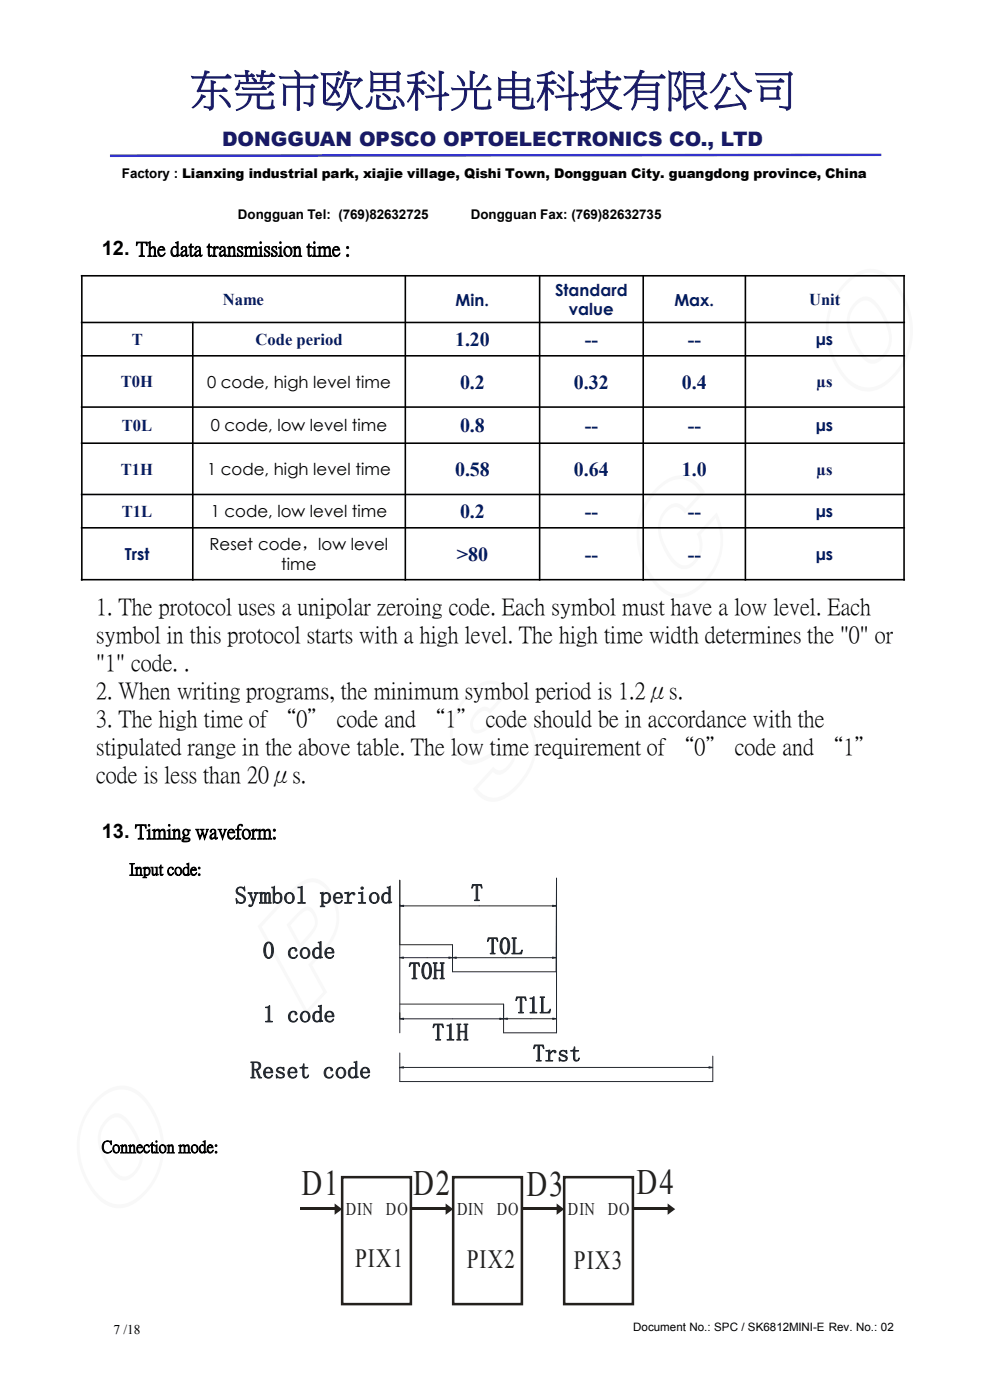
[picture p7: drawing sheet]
<svg xmlns="http://www.w3.org/2000/svg" width="210mm" height="297mm" viewBox="0 0 210 297" stroke-linecap="round" stroke-linejoin="round" font-family="sans-serif">
<path d="M23.3 32.8l163.6-.2v.5l-163.6 .2z" fill="#33c"/>
<path d="M22.4 237.5a2.68 2.68 0 0 1 4.5-.3 12.9 12.9 0 0 1 3.4 8.5 5.8 5.8 0 0 1-3.7 4.7 3.6 3.6 0 0 1-3.3-2.1 11 11 0 0 1-2.4-8l.4-1.2zM20.4 234a14.3 14.3 0 0 0 2 20.6 5.6 5.6 0 0 0 6.9-.7 14 14 0 0 0 2.3-18.8 7.4 7.4 0 0 0-5.6-4 7.5 7.5 0 0 0-5.6 2.9zM23.2 237.7a5.3 5.3 0 0 0-1.3 6.4 10 10 0 0 0 3.8 5.4 3 3 0 0 0 3.5-2.1 6.7 6.7 0 0 0-.6-6.2 8.3 8.3 0 0 0-3.2-4 2.05 2.05 0 0 0-2.2 .5zM20.8 232.6a6.4 6.4 0 0 1 8.1-1.4 15.1 15.1 0 0 1 .6 23.4 6.2 6.2 0 0 1-9.3-.9 15.4 15.4 0 0 1-1.3-18.8zM61.4 189.2a7.2 7.2 0 0 1 5.2-2.9 6 6 0 0 1 4.4 4.1 9.9 9.9 0 0 1-2.1 11.4l-2.7 2.9 3.2 5.8-4.4 4.8-10.3-18.8zM61.7 189.8l-6.2 6.8 9.6 17.6 3.5-3.8-3.2-5.8 3-3.1a9.1 9.1 0 0 0 2.1-10.7 5.4 5.4 0 0 0-4.2-3.6 6.8 6.8 0 0 0-4.6 2.6zM63.1 193.7l1-.9a1.5 1.5 0 0 1 2.4 .3 3.7 3.7 0 0 1-.2 5l-2.8 3.2-2.7-5.1zM63 194.7l-1.4 1.6 2.1 3.9 1.4-1.6a3.9 3.9 0 0 0 1.6-3.6l-.3-.8a1.28 1.28 0 0 0-1-1 1.28 1.28 0 0 0-1.4 .5zM99.6 146.7a6.1 6.1 0 0 1 5.7-2.2 5.1 5.1 0 0 1 2.8 2.4l-4.2 4.5a1.45 1.45 0 0 0-2.4 0 2.35 2.35 0 0 0-.7 3.4 3.2 3.2 0 0 0 2.7-.9l.5-.3a12.4 12.4 0 0 1 4.9-2.2 4.1 4.1 0 0 1 3.7 2.5 10.8 10.8 0 0 1-2 12.5 8.8 8.8 0 0 1-5.9 3.7 5 5 0 0 1-4.4-2.8l4.3-4.6a1.65 1.65 0 0 0 2.7 .1 3.3 3.3 0 0 0 1.3-3.6 1.07 1.07 0 0 0-1.4-.3l-1.9 1.1a11.9 11.9 0 0 1-5.9 2.2 5.8 5.8 0 0 1-3.7-4.7 11.7 11.7 0 0 1 3.9-10.8zM99.8 147.5a10.3 10.3 0 0 0-3.4 10.4 4.6 4.6 0 0 0 3.2 3.4 12.3 12.3 0 0 0 5.9-2.4 3.9 3.9 0 0 1 3-.8 2.75 2.75 0 0 1 .3 3.9 3.8 3.8 0 0 1-3.4 2.3l-.8-.6-3.3 3.6a4.4 4.4 0 0 0 6.6 .7 13.1 13.1 0 0 0 5.3-9.2 7.6 7.6 0 0 0-2.9-6.3 4.1 4.1 0 0 0-3.9 .6l-2.8 1.5a4 4 0 0 1-3 .9 2.73 2.73 0 0 1 0-4 2.8 2.8 0 0 1 2.7-1.5l.6 .4 3.4-3.6a3.9 3.9 0 0 0-5.8-.8zM139.8 103.8a13.8 13.8 0 0 0-2.1 17.2 8.9 8.9 0 0 0 5.5 4.9 6.3 6.3 0 0 0 5.5-2.1 12 12 0 0 0 3.1-13.9l-3.2 3.5a5.7 5.7 0 0 1-2.7 7.2 3.6 3.6 0 0 1-3.9-2 10.4 10.4 0 0 1-2.1-8.5 5.2 5.2 0 0 1 3-3.3 2.5 2.5 0 0 1 2.5 1.1l3.1-3.4a4.9 4.9 0 0 0-8-1.3zM139.5 103.3a6.4 6.4 0 0 1 6.4-2.2 7.5 7.5 0 0 1 3.6 3.3l-4.2 4.6a2.16 2.16 0 0 0-1.8-1.4 2.16 2.16 0 0 0-2.1 1 5.4 5.4 0 0 0-.7 6 9.4 9.4 0 0 0 3.7 5.2 2.8 2.8 0 0 0 3.4-1.7 5.2 5.2 0 0 0 0-4.8l4.2-4.6a13.2 13.2 0 0 1-6 17.7 6 6 0 0 1-7-2.3 15.5 15.5 0 0 1-1.5-18.6zM181.2 64.2a2.73 2.73 0 0 1 4.5-.2 12.9 12.9 0 0 1 3.5 8.4 5.7 5.7 0 0 1-3.8 4.7 3.1 3.1 0 0 1-2.8-1.5 12.1 12.1 0 0 1-2.9-8l.4-1.7zM180 60a14.3 14.3 0 0 0 1.2 21.4 5.9 5.9 0 0 0 7.6-1.3 14 14 0 0 0 1.7-18.2 7 7 0 0 0-6.4-4 7.1 7.1 0 0 0-4.1 2.1zM181.6 64.9a5.3 5.3 0 0 0-.9 5.9 10.1 10.1 0 0 0 3.8 5.4 2.43 2.43 0 0 0 2.7-1 5.3 5.3 0 0 0 .9-5.9 10 10 0 0 0-3.8-5.4 2.34 2.34 0 0 0-2.7 1zM179.7 59.4a6.3 6.3 0 0 1 8.1-1.5 15 15 0 0 1 5.5 9 14 14 0 0 1-7.2 15.8 6.1 6.1 0 0 1-7.1-2.3 15.5 15.5 0 0 1-1.2-18.8z" fill="#f8f8f8"/>
<g fill="none" stroke="#000" stroke-width=".34">
<path d="M17.1 58.5h174.9M17.4 58.3v64.9M86 58.3v64.9M114.5 58.3v64.9M136.4 58.3v64.9M158.1 58.3v64.9M191.8 58.3v64.9M17.1 68.4h174.9M17.1 75.5h174.9M40.9 68.2v55M17.1 86.4h174.9M17.1 94h174.9"/>
<path d="M17.1 104.9h174.9M17.1 112h174.9M17.1 123h174.9"/>
</g>
<path d="M72.6 249.7h14.6v27h-14.6zM96.1 249.7h14.6v27h-14.6zM119.7 249.7h14.6v27h-14.6z" fill="none" stroke="#24211d" stroke-width=".54"/>
<g fill="#24211d">
<path d="M94.5 255.3l1.6 1.2-1.6 1.2z"/>
<path d="M118.1 255.3l1.6 1.2-1.6 1.2z"/>
<path d="M141.6 255.3l1.6 1.2-1.6 1.2z"/>
<path d="M71 255.3l1.6 1.2-1.6 1.2z"/>
</g>
<g fill="#24211d">
<path d="M87.2 256.1h7.3v.6h-7.3z"/>
<path d="M110.7 256.1h7.4v.6h-7.4z"/>
<path d="M134.3 256.1h7.3v.6h-7.3z"/>
<path d="M63.6 256.1h7.4v.6h-7.4z"/>
</g>
<path d="M84.8 186.7v32.4M118 186.3v32.8h-11.2v-6.1h-21.9M84.8 200.4h11.2v5.8h22M85.6 216.1h20.4" fill="none" stroke="#212830" stroke-width=".21"/>
<path d="M84.8 216.1l.8-.1v.3z" fill="#212830"/>
<path d="M84.8 216.1l.8-.1v.3z" fill="none" stroke="#212830" stroke-width=".21"/>
<path d="M106 216l.8 .1-.8 .2z" fill="#212830"/>
<path d="M106 216l.8 .1-.8 .2zM106.8 216.1h.1M107.6 216.1h9.6M118 216.1v3" fill="none" stroke="#212830" stroke-width=".21"/>
<path d="M106.8 216.1l.8-.1v.3z" fill="#212830"/>
<path d="M106.8 216.1l.8-.1v.3z" fill="none" stroke="#212830" stroke-width=".21"/>
<path d="M117.2 216l.8 .1-.8 .2z" fill="#212830"/>
<path d="M96.8 203.2h20.4M117.2 216l.8 .1-.8 .2z" fill="none" stroke="#212830" stroke-width=".21"/>
<path d="M96 203.2l.8-.2v.3z" fill="#212830"/>
<path d="M96 203.2l.8-.2v.3z" fill="none" stroke="#212830" stroke-width=".21"/>
<path d="M117.2 203l.8 .2-.8 .1z" fill="#212830"/>
<path d="M85.6 203.2h9.6M117.2 203l.8 .2-.8 .1z" fill="none" stroke="#212830" stroke-width=".21"/>
<path d="M84.8 203.2l.8-.2v.3z" fill="#212830"/>
<path d="M84.8 203.2l.8-.2v.3z" fill="none" stroke="#212830" stroke-width=".21"/>
<path d="M95.2 203l.8 .2-.8 .1z" fill="#212830"/>
<path d="M84.8 191.9v.3M85.6 192.2h31.6M118 191.9v.3M95.2 203l.8 .2-.8 .1z" fill="none" stroke="#212830" stroke-width=".21"/>
<path d="M84.8 192.2l.8-.2v.3z" fill="#212830"/>
<path d="M84.8 192.2l.8-.2v.3z" fill="none" stroke="#212830" stroke-width=".21"/>
<path d="M117.2 192l.8 .2-.8 .1z" fill="#212830"/>
<path d="M84.8 186.7v13.7M117.2 192l.8 .2-.8 .1zM118 186.3v19.8M84.8 223.4v6M85.6 226.5h64.8M151.2 224.1v5.3" fill="none" stroke="#212830" stroke-width=".21"/>
<path d="M84.8 226.5l.8-.2v.3z" fill="#212830"/>
<path d="M84.8 226.5l.8-.2v.3z" fill="none" stroke="#212830" stroke-width=".21"/>
<path d="M150.4 226.3l.8 .2-.8 .1z" fill="#212830"/>
<path d="M84.8 229.4h66.4M150.4 226.3l.8 .2-.8 .1z" fill="none" stroke="#212830" stroke-width=".21"/>
<text font-size="9.2" fill="#191966" x="40.3" y="22">东莞市欧思科光电科技有限公司</text>
<g font-size="7.6" fill="#24211d">
<text x="63.9" y="253.5">D1</text>
<text x="87.6" y="253.5">D2</text>
<text x="111.7" y="253.7">D3</text>
<text x="135" y="253.3">D4</text>
</g>
<g font-size="5.6" fill="#24211d">
<text x="75.3" y="268.9">PIX1</text>
<text x="99" y="269.1">PIX2</text>
<text x="121.8" y="269.3">PIX3</text>
</g>
<g font-size="5.1" fill="#212830">
<text x="49.8" y="191.7">Symbol period</text>
<text x="99.9" y="191.1">T</text>
<text x="55.7" y="203.4">0 code</text>
<text x="103.3" y="202.4">T0L</text>
<text x="86.7" y="207.7">T0H</text>
<text x="109.3" y="215">T1L</text>
<text x="55.8" y="216.9">1 code</text>
<text x="91.7" y="220.7">T1H</text>
<text x="113" y="225.2">Trst</text>
<text x="53" y="228.8">Reset code</text>
</g>
<g font-size="5">
<text x="20.4" y="130.3">1. The protocol uses a unipolar zeroing code. Each symbol must have a low level. Each</text>
<text x="20.4" y="136.3">symbol in this protocol starts with a high level. The high time width determines the &quot;0&quot; or</text>
<text x="20.4" y="142.2">&quot;1&quot; code. .</text>
<text x="20.4" y="148.1">2. When writing programs, the minimum symbol period is 1.2μs.</text>
<text x="20.4" y="154.1">3. The high time of “0” code and “1” code should be in accordance with the</text>
<text x="20.4" y="160">stipulated range in the above table. The low time requirement of “0” code and “1”</text>
<text x="20.4" y="165.9">code is less than 20μs.</text>
</g>
<text font-size="4.2" fill="#191966" x="47.1" y="30.9">DONGGUAN OPSCO OPTOELECTRONICS CO., LTD</text>
<g font-size="4.2">
<text x="21.6" y="54.1">12. The data transmission time :</text>
<text x="21.6" y="177.8">13. Timing waveform:</text>
</g>
<g font-size="4.2" fill="#002060">
<text x="96.5" y="73.5">1.20</text>
<text x="124" y="73.5">--</text>
<text x="145.9" y="73.5">--</text>
<text x="97.6" y="82.5">0.2</text>
<text x="121.8" y="82.5">0.32</text>
<text x="144.6" y="82.5">0.4</text>
<text x="97.6" y="91.7">0.8</text>
<text x="124" y="91.7">--</text>
<text x="145.9" y="91.7">--</text>
<text x="96.5" y="101">0.58</text>
<text x="121.8" y="101">0.64</text>
<text x="144.6" y="101">1.0</text>
<text x="97.6" y="110">0.2</text>
<text x="124" y="110">--</text>
<text x="145.9" y="110">--</text>
<text x="96.9" y="119">&gt;80</text>
<text x="124" y="119">--</text>
<text x="145.9" y="119">--</text>
</g>
<g font-size="3.8" fill="#24211d">
<text x="73.4" y="257.7">DIN</text>
<text x="81.9" y="257.7">DO</text>
<text x="96.9" y="257.7">DIN</text>
<text x="105.4" y="257.7">DO</text>
<text x="120.5" y="257.7">DIN</text>
<text x="128.9" y="257.7">DO</text>
</g>
<g font-size="3.5" fill="#002060">
<text x="47.2" y="64.7">Name</text>
<text x="96.6" y="64.8">Min.</text>
<text x="117.7" y="62.7">Standard</text>
<text x="143" y="64.8">Max.</text>
<text x="171.6" y="64.7">Unit</text>
<text x="120.7" y="66.9">value</text>
<text x="27.9" y="73.2">T</text>
<text x="54.2" y="73.2">Code period</text>
<text x="173.1" y="73.3">µs</text>
<text x="25.7" y="82.2">T0H</text>
<text x="173.2" y="82.2">µs</text>
<text x="25.9" y="91.4">T0L</text>
<text x="173.1" y="91.5">µs</text>
<text x="25.7" y="100.7">T1H</text>
<text x="173.2" y="100.7">µs</text>
<text x="25.9" y="109.7">T1L</text>
<text x="173.1" y="109.8">µs</text>
<text x="26.5" y="118.8">Trst</text>
<text x="173.1" y="118.8">µs</text>
</g>
<g font-size="3.5">
<text x="43.9" y="82.3">0 code, high level time</text>
<text x="44.7" y="91.5">0 code, low level time</text>
<text x="43.9" y="100.8">1 code, high level time</text>
<text x="44.7" y="109.8">1 code, low level time</text>
<text x="44.5" y="116.7">Reset code，low level</text>
<text x="59.6" y="120.9">time</text>
<text x="27.5" y="185.5">Input code:</text>
<text x="21.6" y="244.4">Connection mode:</text>
</g>
<g font-size="2.8">
<text x="25.9" y="37.8">Factory : Lianxing industrial park, xiajie village, Qishi Town, Dongguan City. guangdong province, China</text>
<text x="50.5" y="46.4">Dongguan Tel: (769)82632725</text>
<text x="99.9" y="46.4">Dongguan Fax: (769)82632735</text>
<text x="24" y="283.1">7 /18</text>
</g>
<text font-size="2.5" x="134.3" y="282.3">Document No.: SPC / SK6812MINI-E Rev. No.: 02</text>
</svg>
